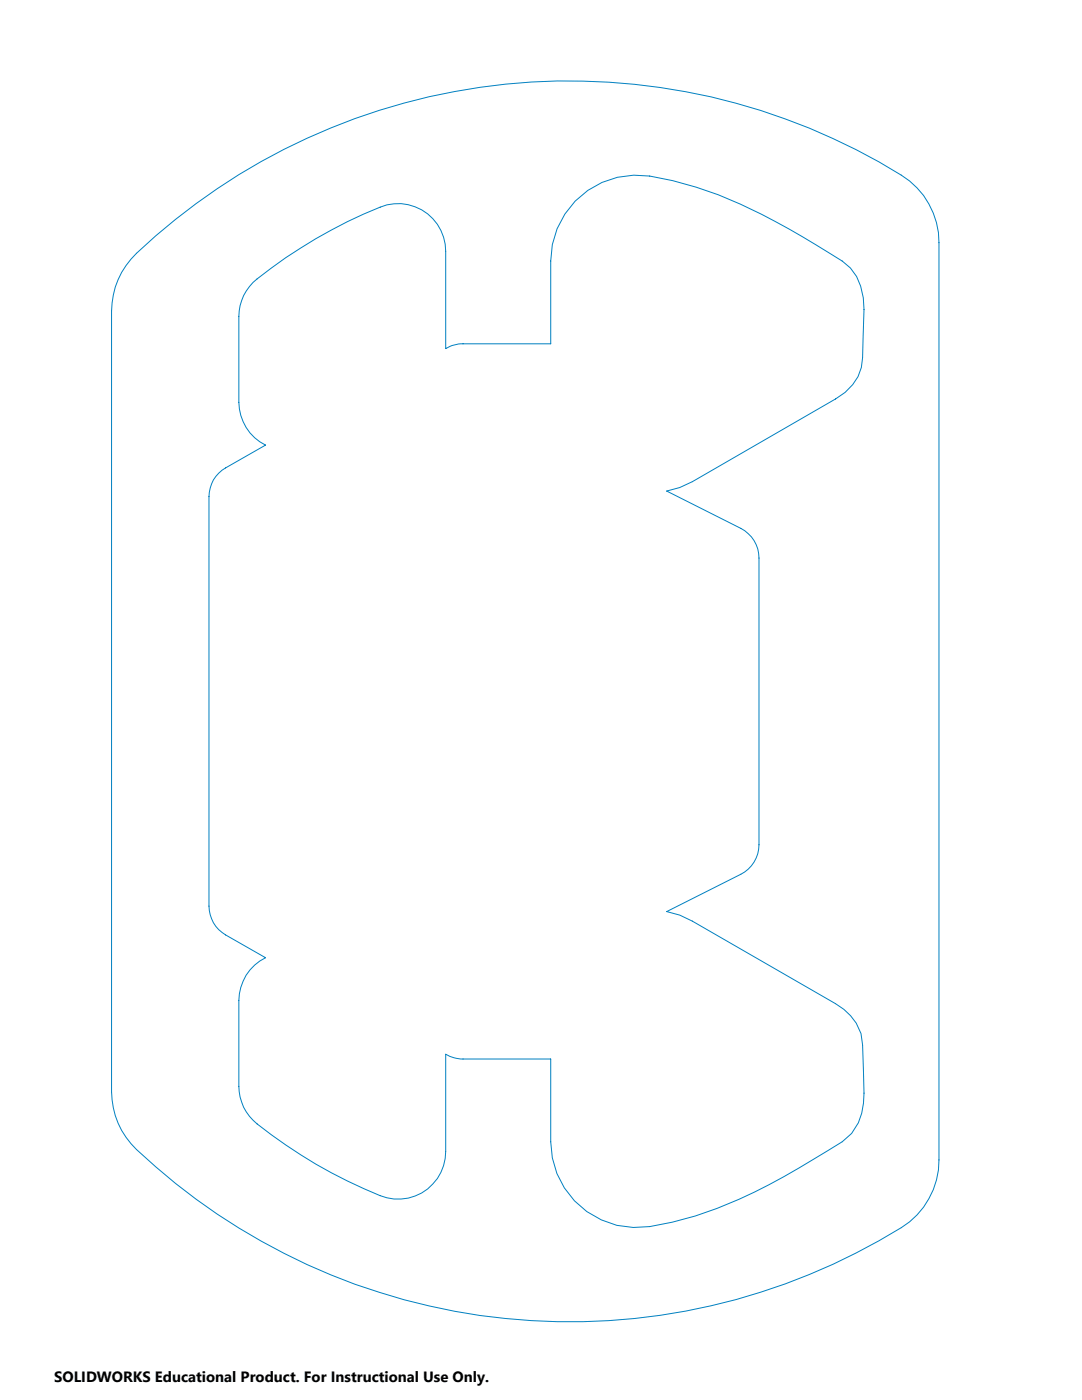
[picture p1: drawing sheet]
<svg xmlns="http://www.w3.org/2000/svg" width="216mm" height="279mm" viewBox="0 0 216 279" stroke-linecap="round" stroke-linejoin="round" font-family="sans-serif">
<path d="M27.2 50.6a125.8 125.8 0 0 1 152.6-15.6 15.8 15.8 0 0 1 7.6 13.4v183.1a16 16 0 0 1-7.6 13.5 125.7 125.7 0 0 1-153.7-16.8 15.9 15.9 0 0 1-3.8-10.3v-155.8a16 16 0 0 1 4.9-11.5zM50.5 56.4a94.6 94.6 0 0 1 26.7-15.5 9.5 9.5 0 0 1 11.7 9.3v19.4a6.8 6.8 0 0 1 3.5-1h17.5v-16.5a17.2 17.2 0 0 1 19.7-17 77.7 77.7 0 0 1 25 9.1l5.6 3.1 7.9 4.8a9.8 9.8 0 0 1 4.2 7.3l.1 2.4-.3 9.6a9.4 9.4 0 0 1-5.4 8.2l-28.6 16.5-2.5 1.2-2.6 .7 14.8 7.4a6.6 6.6 0 0 1 3.6 6v57.2a6.6 6.6 0 0 1-3.6 5.9l-14.8 7.4 2.6 .7 2.5 1.2 28.6 16.5a10.9 10.9 0 0 1 5.1 6l.3 2.3 .3 9.6a12.3 12.3 0 0 1-2.5 8l-1.8 1.7a147.9 147.9 0 0 1-25 13.3l-4.4 1.5-4.5 1.2-4.6 .9a17.2 17.2 0 0 1-19.7-16.9v-16.6h-17.5a6.8 6.8 0 0 1-3.5-.9v19.4a9.5 9.5 0 0 1-13.1 8.8 95.9 95.9 0 0 1-25.3-15 9.3 9.3 0 0 1-2.8-6.8v-17.1a9.5 9.5 0 0 1 5.3-8.6l-8-4.5a6.6 6.6 0 0 1-3.3-5.8v-81.7a6.5 6.5 0 0 1 3.3-5.7l8-4.6a9.6 9.6 0 0 1-5.3-8.5v-17.2a9.8 9.8 0 0 1 2.8-6.7z" fill="none" stroke="#0080c0" stroke-width=".2"/>
<text font-size="3" x="10.8" y="275.7">SOLIDWORKS Educational Product. For Instructional Use Only.</text>
</svg>
